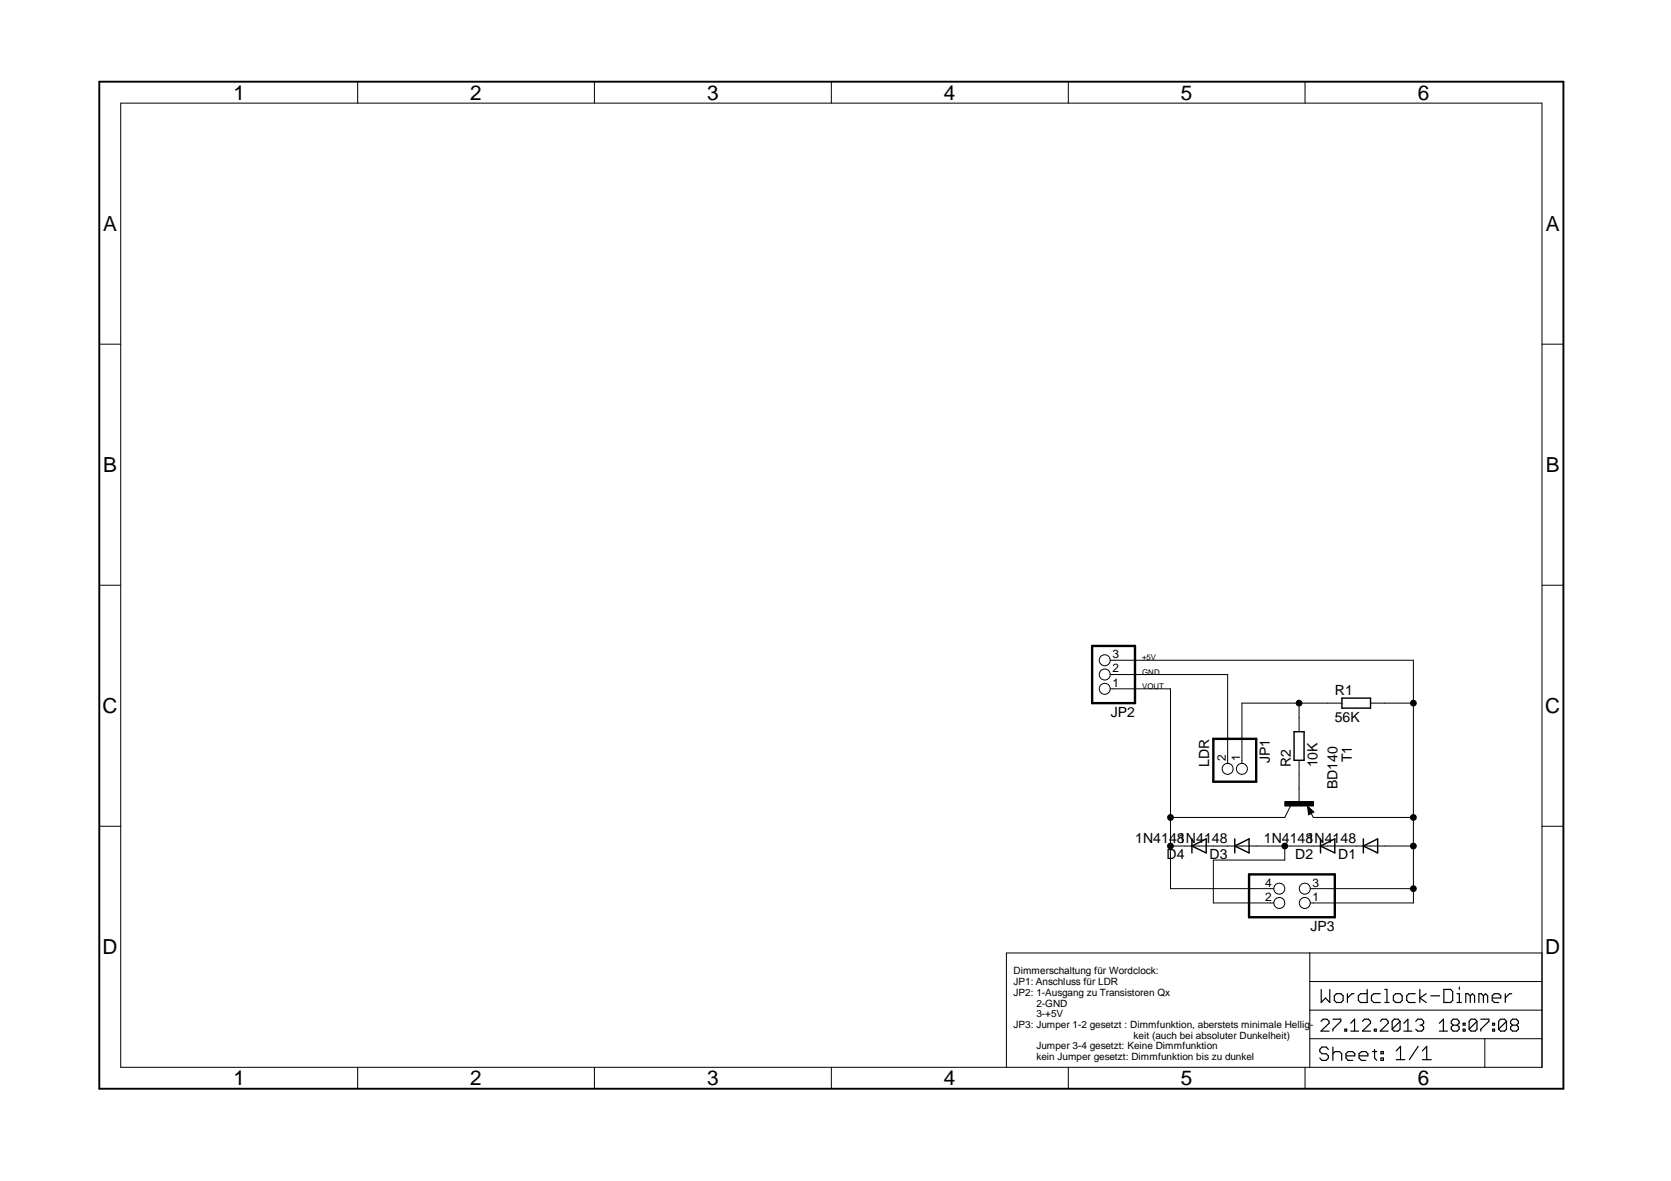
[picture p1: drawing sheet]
<svg xmlns="http://www.w3.org/2000/svg" width="297mm" height="210mm" viewBox="0 0 297 210" stroke-linecap="round" stroke-linejoin="round" font-family="sans-serif">
<g fill="none" stroke="#000" stroke-width=".18">
<path d="M21.5 18.3h252.6v171.4h-252.6zM63.6 14.5v3.8M105.7 14.5v3.8M147.8 14.5v3.8M189.9 14.5v3.8M232 14.5v3.8M17.6 61.2h3.9M274.1 61.2h3.8M17.6 104h3.9M197.4 119.9h20.8v15.8M197.4 117.3h53.8v43.2h-18.3M274.1 104h3.8"/>
<path d="M197.4 122.4h10.7v35.5h18.3M230.9 125v5M230.9 135.1v7.6M238.5 125h-17.7v10.7M243.6 125h7.6M17.6 146.9h3.9M208.1 150.4h43.1M228.4 142.5h5.1v.8h-5.1zM228.4 150.4v2.5h-12.7v7.6h10.7M229.4 143.3l-1 2h-20.3M232.4 143.3l1.1 1-.9 .5zM232.9 157.9h18.3"/>
<path d="M233 144.5l.5 .8h17.7M274.1 146.9h3.8M232.8 169.4v20.3M232.8 179.5h41.3M232.8 174.5h41.3M274.1 169.4h-95.2v20.3M63.6 189.7v3.8M105.7 189.7v3.8M147.8 189.7v3.8M189.9 189.7v3.8M232 189.7v3.8M232.8 184.6h41.3"/>
<path d="M263.9 184.6v5.1"/>
<circle cx="196.4" cy="119.9" r=".98"/>
<circle cx="196.4" cy="117.3" r=".98"/>
<circle cx="196.4" cy="122.4" r=".98"/>
<circle cx="218.2" cy="136.7" r=".98"/>
<circle cx="220.8" cy="136.7" r=".98"/>
<circle cx="230.9" cy="125" r=".51"/>
<circle cx="251.2" cy="125" r=".51"/>
<circle cx="208.1" cy="150.4" r=".51"/>
<circle cx="208.1" cy="145.3" r=".51"/>
<circle cx="227.4" cy="157.9" r=".98"/>
<circle cx="228.4" cy="150.4" r=".51"/>
<circle cx="231.9" cy="157.9" r=".98"/>
<circle cx="251.2" cy="145.3" r=".51"/>
<circle cx="251.2" cy="150.4" r=".51"/>
<circle cx="251.2" cy="157.9" r=".51"/>
<circle cx="227.4" cy="160.5" r=".98"/>
<circle cx="231.9" cy="160.5" r=".98"/>
</g>
<g fill="none" stroke="#000" stroke-width=".21">
<path d="M234.9 175.9v2.3l.7-.8 .8 .8v-2.3M237.2 177l.4-.4h.8l.4 .4v.8l-.4 .4h-.8l-.4-.4zM239.5 176.6v1.6M240.7 176.6h-.4l-.8 .8M243 175.9v2.3h-1.2l-.3-.4v-.8l.3-.4h1.2M245.4 176.6h-1.2l-.4 .4v.8l.4 .4h1.2M246.2 178.2h.7M246.2 175.9h.3v2.3M247.7 177l.4-.4h.8l.4 .4v.8l-.4 .4h-.8l-.4-.4zM251.6 176.6h-1.2l-.3 .4v.8l.3 .4h1.2M252.4 175.9v2.3M253.5 176.6l-1.1 .8 1.1 .8"/>
<path d="M254.3 177h1.6M256.7 175.9h1.1l.4 .3v1.6l-.4 .4h-1.1zM259 178.2h.8M259 176.6h.4v1.6M259.4 175.4v.5M261.4 177l-.5-.4h-.3v1.6M261.4 177v1.2M261.4 177l.3-.4 .4 .4v1.2M263.7 177l-.4-.4h-.4v1.6M263.7 177v1.2M263.7 177l.4-.4 .4 .4v1.2M265.3 177.4h1.5v-.4l-.4-.4h-.8l-.3 .4v.8l.3 .4h.8"/>
<path d="M267.6 176.6v1.6M268.7 176.6h-.4l-.7 .8M234.8 181.5l.4-.4h.7l.4 .4v.4l-1.5 1.4h1.5M236.1 186.5l-.3-.4h-.8l-.4 .4v.4l.4 .4h.8l.3 .4v.3l-.3 .5h-.8l-.4-.5M236.9 181.1h1.4v.4l-1.4 1.4v.4M236.9 186.1v2.4M236.9 187.3l.4-.4h.8l.4 .4v1.2M239.1 182.9h.3v.4h-.3zM239.3 187.7h1.5v-.4l-.4-.4h-.8l-.3 .4v.7l.3 .5h.8M240.1 183.3h1.4M240.1 181.9l.7-.8v2.2M241.6 187.7h1.6v-.4l-.4-.4h-.8l-.4 .4v.7l.4 .5h.8"/>
<path d="M242.2 181.5l.4-.4h.6l.4 .4v.4l-1.4 1.4h1.4M244 186.9h.7M244.3 182.9h.3v.4h-.3zM244.3 186.5v1.5l.4 .5M245.4 181.5l.3-.4h.7l.4 .4v.4l-1.4 1.4h1.4M245.5 186.9h.4v.4h-.4zM245.5 188h.4v.5h-.4zM248.2 186.8l.8-.8v2.3M248.2 188.3h1.5M248.9 181.5v1.4l-.4 .4h-.7l-.3-.4M248.9 181.5l-.4-.4h-.7l-.3 .4v1.4M248.9 181.5l-1.4 1.4"/>
<path d="M249.6 183.3h1.4M249.6 181.9l.7-.8v2.2M251.7 181.5l.3-.4h.7l.4 .4v.4l-.4 .3M252.1 186l-1.6 2.3M252.4 182.2h.3M252.7 182.2l.4 .3v.4l-.4 .4h-.7l-.3-.4M252.9 188.3h1.5M252.9 186.8l.7-.8v2.3M255.9 183.3h1.4M255.9 181.9l.7-.8v2.2M258.3 182.2l-.3 .3v.4l.3 .4h.7l.4-.4v-.4l-.4-.3M258.3 182.2l-.3-.3v-.4l.3-.4h.7l.4 .4v.4l-.4 .3"/>
<path d="M258.3 182.2h.7M260.1 182.9h.3v.4h-.3zM260.1 181.9h.3v.3h-.3zM262.5 181.5v1.4l-.3 .4h-.7l-.3-.4M262.5 181.5l-.3-.4h-.7l-.3 .4v1.4M262.5 181.5l-1.3 1.4M263.2 181.1h1.5v.4l-1.5 1.4v.4M265.3 182.9h.4v.4h-.4zM265.3 181.9h.4v.3h-.4zM267.8 181.5v1.4l-.3 .4h-.8l-.3-.4M267.8 181.5l-.3-.4h-.8l-.3 .4v1.4M267.8 181.5l-1.4 1.4"/>
<path d="M268.9 182.2l-.4 .3v.4l.4 .4h.7l.3-.4v-.4l-.3-.3M268.9 182.2l-.4-.3v-.4l.4-.4h.7l.3 .4v.4l-.3 .3M268.9 182.2h.7"/>
</g>
<path d="M17.6 14.5h260.3v179h-260.3z" fill="none" stroke="#000" stroke-width=".34"/>
<path d="M230 130h1.8v5.1h-1.8zM238.5 124.1h5.1v1.8h-5.1zM211.9 150.4l2.5-1.3v2.5zM211.9 149.1v2.5M219.5 150.4l2.5-1.3v2.5zM219.5 149.1v2.5M232.8 144.3v-.4l.3 .4-.4 .2-.1-1 .7 .8-.6 .4M234.7 150.4l2.6-1.3v2.5zM234.7 149.1v2.5M242.4 150.4l2.5-1.3v2.5zM242.4 149.1v2.5" fill="none" stroke="#000" stroke-width=".25"/>
<g fill="#000">
<path d="M228.4 142.5h5.1v.8h-5.1z" fill-rule="evenodd"/>
<circle cx="230.9" cy="125" r=".51"/>
<circle cx="251.2" cy="125" r=".51"/>
<circle cx="208.1" cy="150.4" r=".51"/>
<circle cx="208.1" cy="145.3" r=".51"/>
<circle cx="228.4" cy="150.4" r=".51"/>
<circle cx="251.2" cy="145.3" r=".51"/>
<circle cx="251.2" cy="150.4" r=".51"/>
<circle cx="251.2" cy="157.9" r=".51"/>
</g>
<path d="M194.1 114.8h7.7v10.2h-7.7zM215.7 131.3h7.6v7.6h-7.6zM222 155.4h15.3v7.6h-15.3z" fill="none" stroke="#000" stroke-width=".42"/>
<g font-size="3.7">
<text x="41.5" y="17.7">1</text>
<text x="83.6" y="17.7">2</text>
<text x="125.7" y="17.7">3</text>
<text x="167.8" y="17.7">4</text>
<text x="209.9" y="17.7">5</text>
<text x="252" y="17.7">6</text>
<text x="18.3" y="41.1">A</text>
<text x="274.8" y="41.1">A</text>
<text x="18.3" y="83.9">B</text>
<text x="274.8" y="83.9">B</text>
<text x="18.2" y="126.7">C</text>
<text x="274.7" y="126.7">C</text>
<text x="18.2" y="169.6">D</text>
<text x="274.7" y="169.6">D</text>
<text x="41.5" y="192.9">1</text>
<text x="83.6" y="192.9">2</text>
<text x="125.7" y="192.9">3</text>
<text x="167.8" y="192.9">4</text>
<text x="209.9" y="192.9">5</text>
<text x="252" y="192.9">6</text>
</g>
<g font-size="2.5">
<text x="237.3" y="123.4">R1</text>
<text x="197.4" y="127.4">JP2</text>
<text x="237.3" y="128.3">56K</text>
<text x="214.9" y="136.4" transform="rotate(-90 214.9 136.4)">LDR</text>
<text x="225.7" y="135.6" transform="rotate(-90 225.7 135.6)">JP1</text>
<text x="229.4" y="136.4" transform="rotate(-90 229.4 136.4)">R2</text>
<text x="234.2" y="136.4" transform="rotate(-90 234.2 136.4)">10K</text>
<text x="240.3" y="135.5" transform="rotate(-90 240.3 135.5)">T1</text>
<text x="237.8" y="140.3" transform="rotate(-90 237.8 140.3)">BD140</text>
<text x="201.8" y="149.8">1N4148</text>
<text x="209.4" y="149.8">1N4148</text>
<text x="224.7" y="149.8">1N4148</text>
<text x="232.3" y="149.8">1N4148</text>
<text x="207.4" y="152.6">D4</text>
<text x="215" y="152.6">D3</text>
<text x="230.2" y="152.6">D2</text>
<text x="237.9" y="152.6">D1</text>
<text x="233" y="165.4">JP3</text>
</g>
<g font-size="2.1">
<text x="197.7" y="119.5">2</text>
<text x="197.7" y="117">3</text>
<text x="197.7" y="122">1</text>
<text x="217.9" y="135.3" transform="rotate(-90 217.9 135.3)">2</text>
<text x="220.4" y="135.3" transform="rotate(-90 220.4 135.3)">1</text>
<text x="224.9" y="160.1">2</text>
<text x="224.9" y="157.6">4</text>
<text x="233.3" y="160.1">1</text>
<text x="233.3" y="157.6">3</text>
</g>
<g font-size="1.8">
<text x="180.2" y="173.2">Dimmerschaltung für Wordclock:</text>
<text x="180.2" y="175.1">JP1: Anschluss für LDR</text>
<text x="180.2" y="177">JP2: 1-Ausgang zu Transistoren Qx</text>
<text x="184.2" y="178.9">2-GND</text>
<text x="180.2" y="182.7">JP3: Jumper 1-2 gesetzt : Dimmfunktion, aberstets minimale Hellig-</text>
<text x="184.2" y="180.8">3-+5V</text>
<text x="201.5" y="184.6">keit (auch bei absoluter Dunkelheit)</text>
<text x="184.2" y="186.5">Jumper 3-4 gesetzt: Keine Dimmfunktion</text>
<text x="184.2" y="188.4">kein Jumper gesetzt: Dimmfunktion bis zu dunkel</text>
</g>
<g font-size="1.4">
<text x="203" y="119.9">GND</text>
<text x="203" y="117.3">+5V</text>
<text x="203" y="122.4">VOUT</text>
</g>
</svg>
